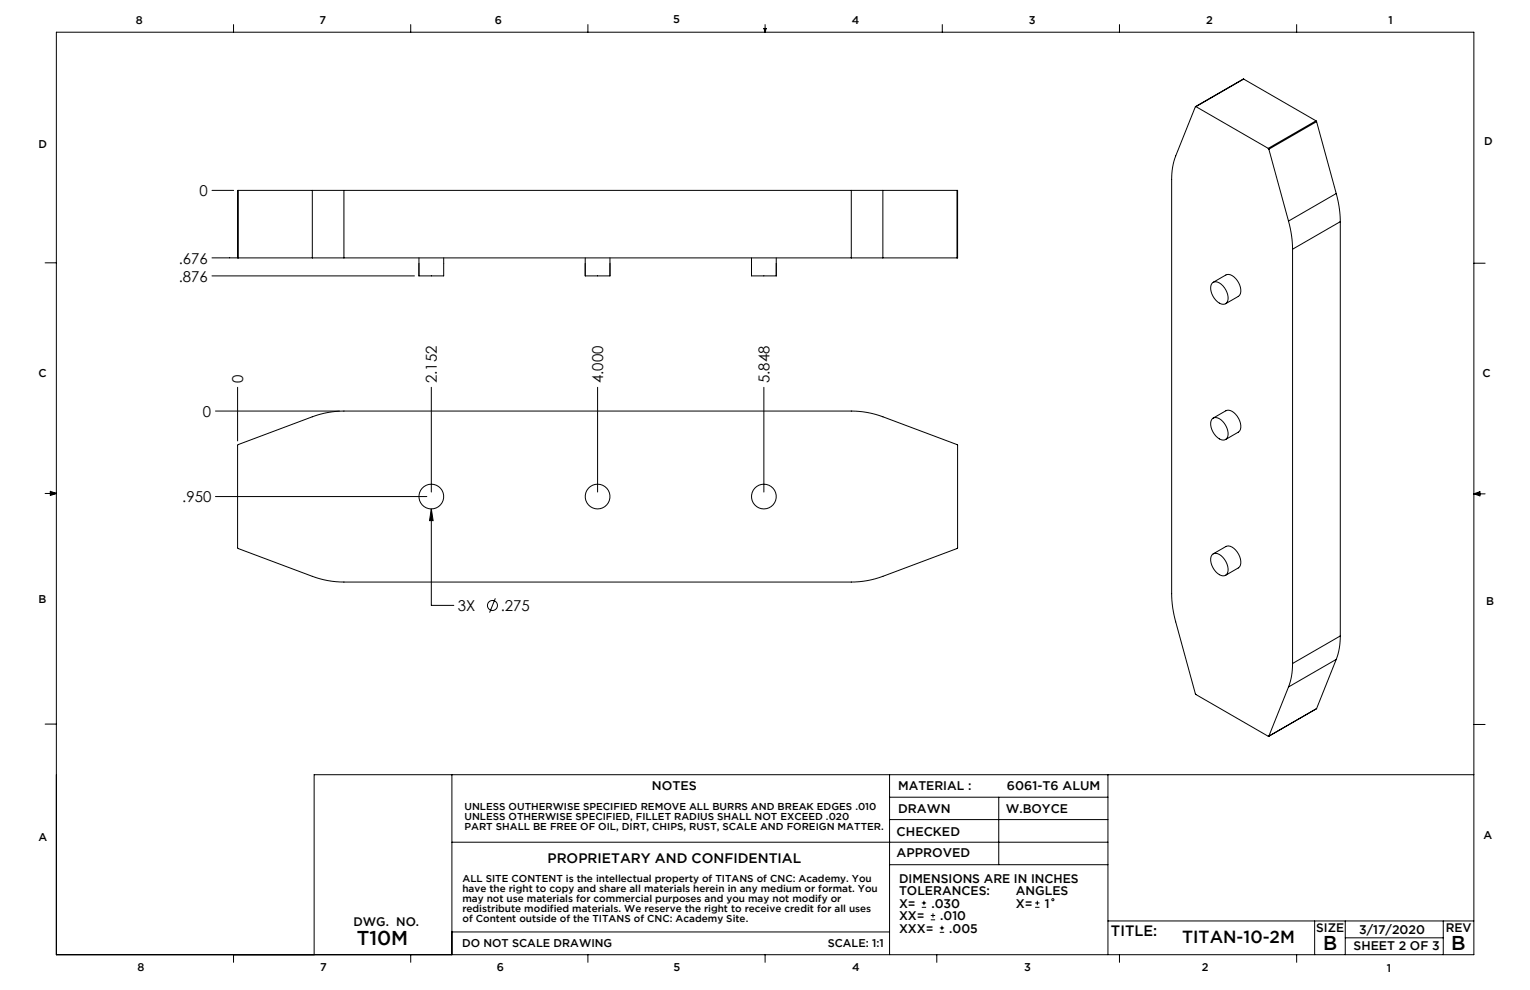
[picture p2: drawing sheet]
<svg xmlns="http://www.w3.org/2000/svg" width="432mm" height="279mm" viewBox="0 0 432 279" stroke-linecap="round" stroke-linejoin="round" font-family="sans-serif">
<g fill="none" stroke="#000" stroke-width=".28">
<path d="M15.9 9.1h400.1v260.3h-400.1zM65.9 6.9v2.2M115.9 6.9v2.2M165.9 6.9v2.2M215.6 8h.6l-.3 1.1zM215.7 8l.2 1.1M215.9 6.9v2.2M216.1 8l-.2 1.1M265.9 6.9v2.2M315.9 6.9v2.2M365.9 6.9v2.2M337.5 30.1h-.1l-5.6 13.9a17.9 17.9 0 0 0-1.1 6.6v117a30.3 30.3 0 0 0 1.1 7.9l5.6 20.4 20.7 11.9"/>
<path d="M337.5 30.1l20.4 11.8M351 22.3l-13.6 7.8M351 22.3l-13.5 7.8M351 22.3l20.4 11.8M371.4 34.1l.2 .2M371.4 34.1l-13.5 7.8M371.6 34.3l-13.5 7.8M371.6 34.3l5.5 20.3M59.8 53.7h6.2M67.2 53.7h-.1v19.1h.1M67.2 53.7h20.9M67.2 53.7v19.1"/>
<path d="M88.1 53.7h9M88.1 53.7v19.1M97.1 53.7h143.2M97.1 53.7v19.1M240.3 53.7h8.9M240.3 53.7v19.1M249.2 53.7h20.9M249.2 53.7v19.1M270.1 53.7h.2v19.1h-.2M270.1 53.7v19.1M357.9 41.9l.2 .2M358.1 42.1l5.5 20.3"/>
<path d="M377.1 54.6a30.4 30.4 0 0 1 1.2 8M377.1 54.6l-13.5 7.8M12.7 74.2h3.2M59.8 72.8h7.4M59.8 77.9h57.2M67.2 72.8h20.9M88.1 72.8h9M97.1 72.8h143.2M118.2 72.8v5.1h7v-5.1M165.2 72.8v5.1h6.9v-5.1M212.1 72.8v5.1h7v-5.1M240.3 72.8h8.9"/>
<path d="M249.2 72.8h20.9M342.3 79.7a3.1 3.1 0 0 1 3.7 2.2l.5 1.3a1.85 1.85 0 0 1-1.4 2.7 4.6 4.6 0 0 1-3.1-5.9zM342.4 79.7l3.6-2.1a3.1 3.1 0 0 1 3.6 2.2 2.89 2.89 0 0 1-.1 3.9l-3.6 2M363.6 62.4a30.4 30.4 0 0 1 1.2 7.9M364.8 70.3v117M378.3 62.6l-13.5 7.7M378.3 62.6v116.9M416 74.3h3.1M60.8 116h35M67.1 109.3v15.1M121.7 109.3v29.6M168.7 109.3v29.6"/>
<path d="M215.6 109.3v29.6M342.3 118.1a3.1 3.1 0 0 1 3.7 2.1l.5 1.3a1.85 1.85 0 0 1-1.4 2.7 4.6 4.6 0 0 1-3.1-5.8zM342.4 118l3.6-2.1a3.1 3.1 0 0 1 3.6 2.2 2.89 2.89 0 0 1-.1 3.9l-3.6 2M12.7 139.3h3.2M14.2 139l1.7 .3M14.2 138.7l1.7 .6-1.7 .5zM15.9 139.3l-1.7 .2M67.1 125.5l21-7.9a25.4 25.4 0 0 1 9-1.6h143.2a25.4 25.4 0 0 1 8.9 1.6l20.9 7.9 .2 .2-.1 29-21 8a25.4 25.4 0 0 1-8.9 1.6h-143.2a25.4 25.4 0 0 1-9-1.6l-21-8zM416 139.4h3.1M416 139.4l1.7-.6v1.1zM416 139.4l1.7 .2M417.7 139.1l-1.7 .3"/>
<path d="M60.8 140.1h59.7M121.7 143.6l.5 3.3h-1zM121.7 143.6v27.3h6.4M342.3 156.4a3.1 3.1 0 0 1 3.7 2.1l.5 1.3a1.85 1.85 0 0 1-1.4 2.7 4.6 4.6 0 0 1-3.1-5.8zM342.4 156.3l3.6-2.1a3.1 3.1 0 0 1 3.6 2.2 2.89 2.89 0 0 1-.1 3.9l-3.6 2.1M139.8 168.9l-1.6 4M378.3 179.5a17.9 17.9 0 0 1-1.2 6.6M378.3 179.5l-13.5 7.8M363.6 193.9l-5.5 13.9M364.8 187.3a17.9 17.9 0 0 1-1.2 6.6M371.6 200h-.1M371.6 200l-13.5 7.8"/>
<path d="M377.1 186.1l-13.5 7.8M377.1 186.1l-5.5 13.9M12.7 204.4h3.2M127.5 218.6v50.8M251.1 218.6v50.8M312.7 218.6v50.8M416 204.5h3.1M416 218.6h-327.3v50.8M127.5 237.7h185.2M251.1 231.3h61.6M251.1 225h61.6M281.9 225v19"/>
<path d="M251.1 244h61.6M260.2 256.1h1.2M260.2 254.8h1.2M260.8 254.2v1.3M262.7 259.6h1.2M262.7 258.4h1.2M263.3 257.8v1.2M292.1 256.1h1.3M292.1 254.8h1.3M292.8 254.2v1.3M312.7 259.9h103.3M371 259.9v9.5"/>
<path d="M379.7 259.9v9.5M407.3 259.9v9.5M65.9 269.4v2.2M115.9 269.4v2.2M127.5 263h123.6M165.9 269.4v2.2M215.9 269.4v2.2M264.4 269.4v2.2M265.2 263.1h1.3M265.2 261.9h1.3M265.8 261.3v1.2M315.9 269.4v2.2"/>
<path d="M365.9 269.4v2.2M379.7 264.7h27.6"/>
<circle cx="121.7" cy="140.1" r="3.5"/>
<circle cx="168.7" cy="140.1" r="3.5"/>
<circle cx="215.6" cy="140.1" r="3.5"/>
<circle cx="139" cy="170.9" r="1.41"/>
<circle cx="297.1" cy="253.9" r=".31"/>
</g>
<path d="M121.7 143.6l.5 3.3h-1z" fill="#000"/>
<g font-size="5.6">
<text x="100.7" y="266.6">T10M</text>
<text x="373.4" y="268.2">B</text>
<text x="409.6" y="268.2">B</text>
</g>
<text font-size="4.9" x="333.6" y="266.2">TITAN-10-2M</text>
<g font-size="4.2">
<text x="56.3" y="55.3">0</text>
<text x="50.4" y="74.4">.676</text>
<text x="50.4" y="79.5">.876</text>
<text x="68.7" y="108.1" transform="rotate(-90 68.7 108.1)">0</text>
<text x="123.3" y="108.1" transform="rotate(-90 123.3 108.1)">2.152</text>
<text x="170.3" y="108.1" transform="rotate(-90 170.3 108.1)">4.000</text>
<text x="217.2" y="108.1" transform="rotate(-90 217.2 108.1)">5.848</text>
<text x="57.3" y="117.6">0</text>
<text x="51.4" y="141.7">.950</text>
<text x="129.3" y="172.4">3X</text>
<text x="141.3" y="172.4">.275</text>
<text x="313.5" y="264.2">TITLE:</text>
</g>
<text font-size="3.9" x="154.5" y="243.5">PROPRIETARY AND CONFIDENTIAL</text>
<g font-size="3.5">
<text x="184" y="223">NOTES</text>
<text x="253.5" y="223.1">MATERIAL :</text>
<text x="284.2" y="223">6061-T6 ALUM</text>
<text x="253.4" y="229.4">DRAWN</text>
<text x="283.8" y="229.4">W.BOYCE</text>
<text x="253" y="235.8">CHECKED</text>
<text x="253" y="242">APPROVED</text>
<text x="253.7" y="249.1">DIMENSIONS ARE IN INCHES</text>
<text x="253.7" y="252.6">TOLERANCES:</text>
<text x="253.7" y="256.1">X=</text>
<text x="262.9" y="256.1">.030</text>
<text x="286.7" y="252.6">ANGLES</text>
<text x="286.7" y="256.1">X=</text>
<text x="294.8" y="256.1">1</text>
<text x="99.7" y="261.5">DWG. NO.</text>
<text x="253.7" y="263.2">XXX=</text>
<text x="253.7" y="259.7">XX=</text>
<text x="265.4" y="259.7">.010</text>
<text x="267.9" y="263.2">.005</text>
<text x="371.5" y="263.2">SIZE</text>
<text x="383.6" y="263.5">3/17/2020</text>
<text x="408" y="263.2">REV</text>
<text x="382" y="268.2">SHEET 2 OF 3</text>
</g>
<g font-size="3.2">
<text x="38.3" y="6.8">8</text>
<text x="90.2" y="6.8">7</text>
<text x="139.7" y="6.6">6</text>
<text x="190" y="6.6">5</text>
<text x="240.4" y="6.7">4</text>
<text x="290.4" y="6.8">3</text>
<text x="340.4" y="6.7">2</text>
<text x="391.9" y="6.8">1</text>
<text x="10.9" y="41.7">D</text>
<text x="418.9" y="40.8">D</text>
<text x="10.9" y="106.4">C</text>
<text x="418.4" y="106.5">C</text>
<text x="10.8" y="170.3">B</text>
<text x="419.4" y="170.7">B</text>
<text x="10.8" y="237.3">A</text>
<text x="418.6" y="236.9">A</text>
<text x="130.4" y="267.2">DO NOT SCALE DRAWING</text>
<text x="233.6" y="267.2">SCALE: 1:1</text>
<text x="38.8" y="273.9">8</text>
<text x="90.4" y="273.9">7</text>
<text x="140.2" y="273.9">6</text>
<text x="190.1" y="274">5</text>
<text x="240.5" y="273.9">4</text>
<text x="289" y="274">3</text>
<text x="339.1" y="274">2</text>
<text x="391.4" y="274.2">1</text>
</g>
<g font-size="2.8">
<text x="131.1" y="228.7">UNLESS OUTHERWISE SPECIFIED REMOVE ALL BURRS AND BREAK EDGES .010</text>
<text x="131.1" y="231.6">UNLESS OTHERWISE SPECIFIED, FILLET RADIUS SHALL NOT EXCEED .020</text>
<text x="131.1" y="234.4">PART SHALL BE FREE OF OIL, DIRT, CHIPS, RUST, SCALE AND FOREIGN MATTER.</text>
<text x="130.5" y="248.9">ALL SITE CONTENT is the intellectual property of TITANS of CNC: Academy. You</text>
<text x="130.5" y="251.8">have the right to copy and share all materials herein in any medium or format. You</text>
<text x="130.5" y="254.6">may not use materials for commercial purposes and you may not modify or</text>
<text x="130.5" y="257.4">redistribute modified materials. We reserve the right to receive credit for all uses</text>
<text x="130.5" y="260.2">of Content outside of the TITANS of CNC: Academy Site.</text>
</g>
</svg>
